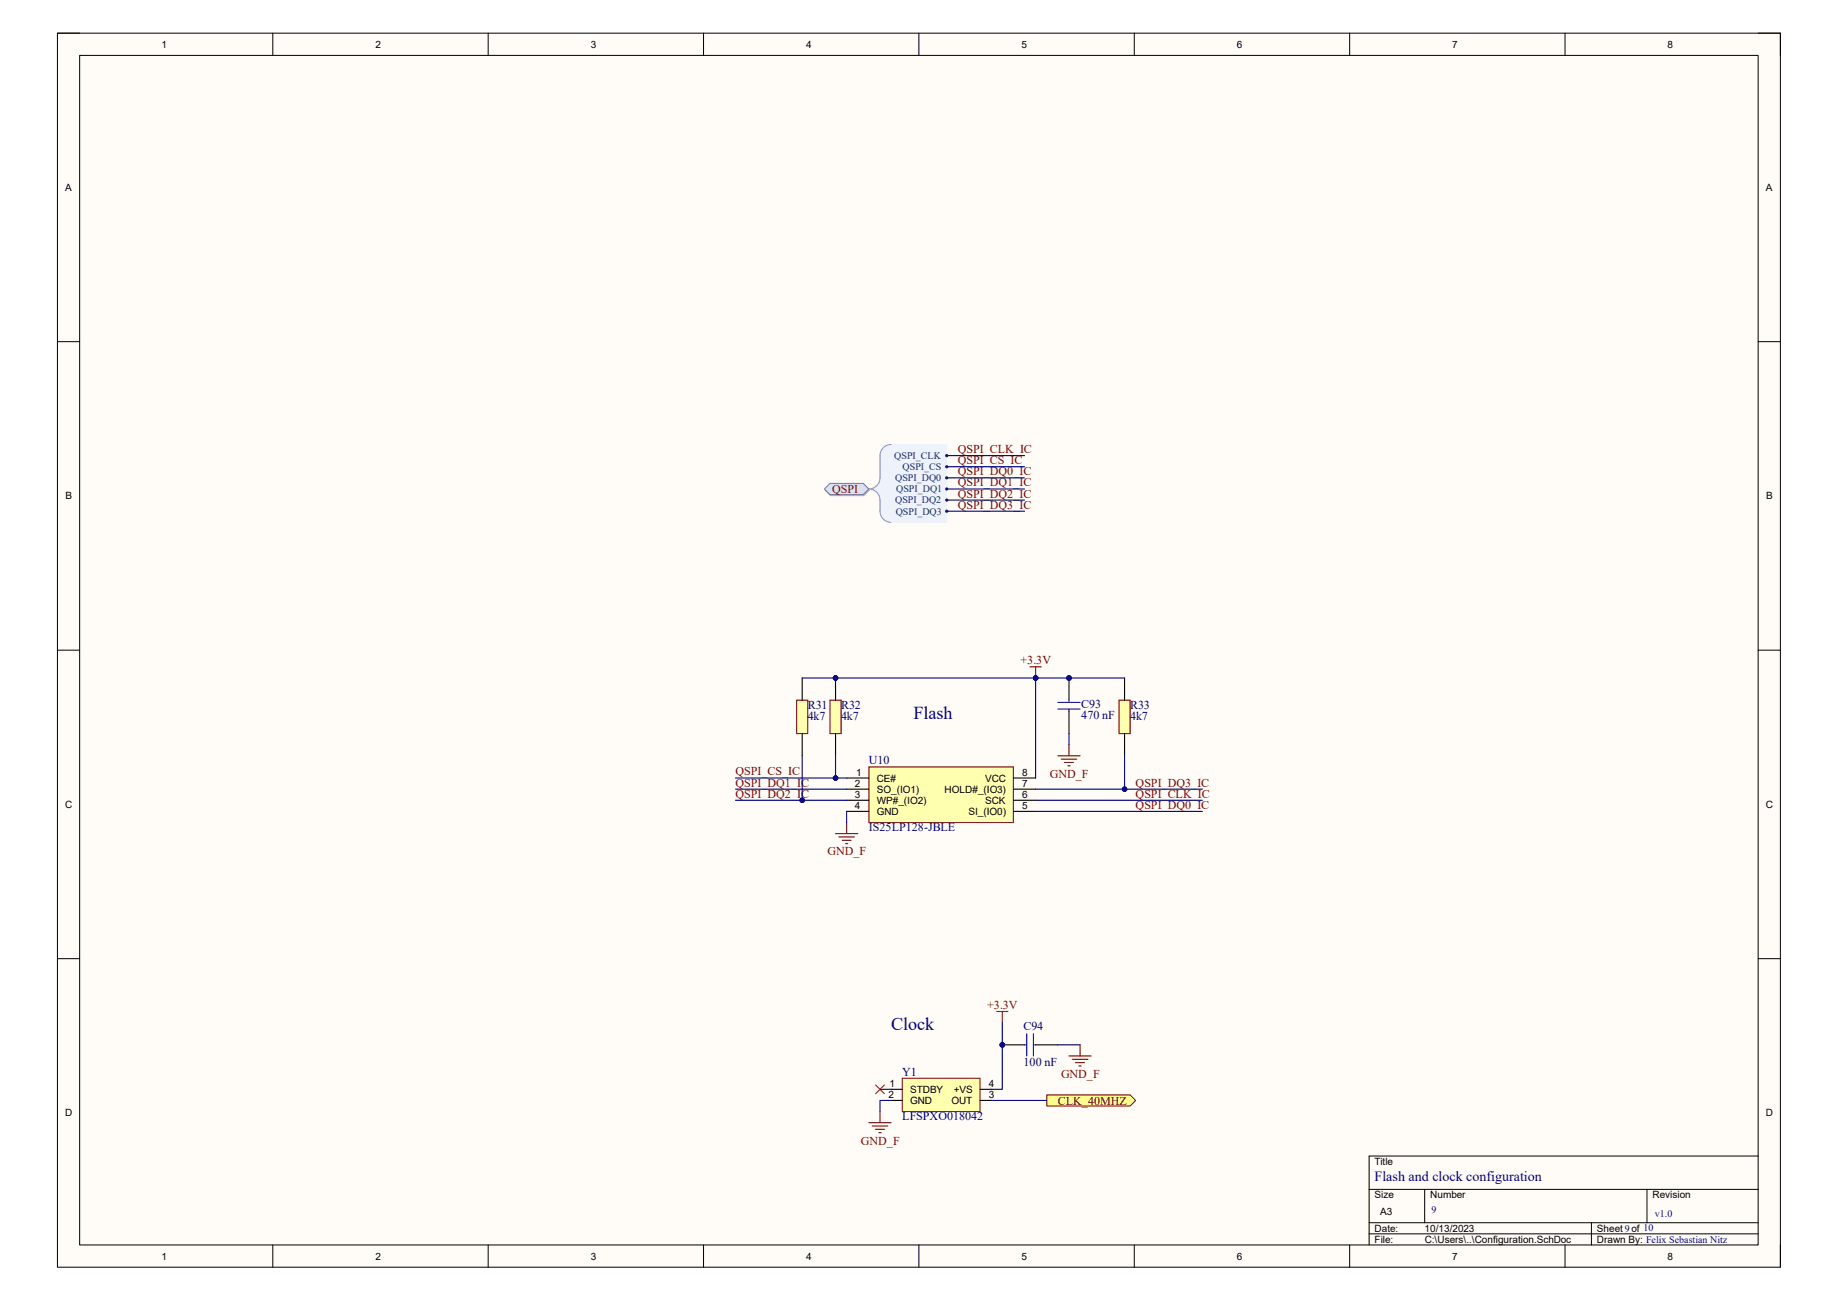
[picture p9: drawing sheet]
<svg xmlns="http://www.w3.org/2000/svg" width="420mm" height="297mm" viewBox="0 0 420 297" stroke-linecap="round" stroke-linejoin="round" font-family="sans-serif">
<path d="M13.1 7.6h393.7v281.9h-393.7z" fill-rule="evenodd" fill="#fffcf8"/>
<path d="M13.1 7.6h393.7v281.9h-393.7z" fill="none" stroke="#000" stroke-width=".23"/>
<path d="M18.2 12.7h383.5v271.7h-383.5z" fill-rule="evenodd" fill="#fffcf8"/>
<g fill="none" stroke="#000" stroke-width=".23">
<path d="M13.1 7.6h5.1M18.2 12.7h383.5v271.7h-383.5zM62.3 7.6v5.1M111.5 7.6v5.1M160.8 7.6v5.1M210 7.6v5.1M259.2 7.6v5.1M308.4 7.6v5.1M357.6 7.6v5.1M401.7 7.6h5.1v5.1M13.1 78.1h5.1M401.7 78.1h5.1"/>
<path d="M13.1 148.5h5.1M401.7 148.5h5.1M13.1 219h5.1M401.7 219h5.1M312.8 271.7h88.9M312.8 279.4h88.9M325.5 271.7v7.7M363.6 279.4v5M376.3 271.7v7.7M401.7 264.1h-88.9v20.3M62.3 284.4v5.1M111.5 284.4v5.1"/>
<path d="M160.8 284.4v5.1M210 284.4v5.1M259.2 284.4v5.1M308.4 284.4v5.1M312.8 281.9h88.9M357.6 284.4v5.1M406.8 284.4v5.1"/>
</g>
<path d="M198.5 175.2h33.1v12.7h-33.1z" fill-rule="evenodd" fill="#ffffb0"/>
<path d="M235.4 152.4h2.5M236.6 152.4v2.5M198.5 175.2h33.1v12.7h-33.1z" fill="none" stroke="#800000" stroke-width=".25"/>
<path d="M193.5 177.8h5M231.6 177.8h5M193.5 180.3h5M193.5 182.8h5M193.5 185.4h5M231.6 180.3h5M231.6 182.8h5M231.6 185.4h5" fill="none" stroke="#000" stroke-width=".25"/>
<circle cx="236.6" cy="154.9" r=".51" fill="#000080"/>
<circle cx="236.6" cy="154.9" r=".51" fill="none" stroke="#000080" stroke-width=".23"/>
<path d="M241.7 172.7h5.1M242.5 173.4h3.5M243.2 174.2h2.1M244 175h.5M244.3 170.1v2.6M190.9 190.5h5.1M191.7 191.2h3.5M192.4 192h2.1M193.2 192.7h.5M193.5 187.9v2.6" fill="none" stroke="#800000" stroke-width=".25"/>
<circle cx="190.9" cy="154.9" r=".51" fill="#000080"/>
<circle cx="190.9" cy="154.9" r=".51" fill="none" stroke="#000080" stroke-width=".23"/>
<path d="M189.7 160h2.5v7.6h-2.5z" fill-rule="evenodd" fill="#ffffb0"/>
<path d="M189.7 160h2.5v7.6h-2.5z" fill="none" stroke="#800000" stroke-width=".25"/>
<path d="M190.9 154.9v5.1M190.9 167.6v5.1" fill="none" stroke="#000" stroke-width=".25"/>
<circle cx="190.9" cy="154.9" r=".51" fill="#000080"/>
<circle cx="190.9" cy="154.9" r=".51" fill="none" stroke="#000080" stroke-width=".23"/>
<path d="M182 160h2.6v7.6h-2.6z" fill-rule="evenodd" fill="#ffffb0"/>
<path d="M182 160h2.6v7.6h-2.6z" fill="none" stroke="#800000" stroke-width=".25"/>
<path d="M183.3 154.9v5.1M183.3 167.6v5.1" fill="none" stroke="#000" stroke-width=".25"/>
<path d="M255.7 160h2.5v7.6h-2.5z" fill-rule="evenodd" fill="#ffffb0"/>
<path d="M255.7 160h2.5v7.6h-2.5z" fill="none" stroke="#800000" stroke-width=".25"/>
<path d="M257 154.9v5.1M257 167.6v5.1" fill="none" stroke="#000" stroke-width=".25"/>
<path d="M201.4 102.8l1-.9 1.2-.3h12.7v17.7h-12.7l-1.2-.3-1-.9-.3-1.3v-3.2l-.7-1-1.2-.9 1.2-.8 .7-1.1v-5.7z" fill-rule="evenodd" fill="#edf2fb"/>
<path d="M201.4 102.8l1-.9 1.2-.3h12.7v17.7h-12.7l-1.2-.3-1-.9-.3-1.3v-3.2l-.7-1-1.2-.9 1.2-.8 .7-1.1v-5.7z" fill="none" stroke="#edf2fb" stroke-width=".23"/>
<path d="M203.6 101.6a2.55 2.55 0 0 0-2.5 2.5v5.1a2.53 2.53 0 0 1-2.6 2.5 2.54 2.54 0 0 1 2.6 2.6 5 5 0 0 0 .5 4.1 2.54 2.54 0 0 0 2 .9" fill="none" stroke="#8f9ec9" stroke-width=".25"/>
<circle cx="216.3" cy="104.1" r=".25" fill="#003a70"/>
<circle cx="216.3" cy="104.1" r=".25" fill="none" stroke="#003a70" stroke-width=".23"/>
<circle cx="216.3" cy="106.6" r=".25" fill="#003a70"/>
<circle cx="216.3" cy="106.6" r=".25" fill="none" stroke="#003a70" stroke-width=".23"/>
<circle cx="216.3" cy="109.2" r=".25" fill="#003a70"/>
<circle cx="216.3" cy="109.2" r=".25" fill="none" stroke="#003a70" stroke-width=".23"/>
<circle cx="216.3" cy="111.7" r=".25" fill="#003a70"/>
<circle cx="216.3" cy="111.7" r=".25" fill="none" stroke="#003a70" stroke-width=".23"/>
<circle cx="216.3" cy="114.3" r=".25" fill="#003a70"/>
<circle cx="216.3" cy="114.3" r=".25" fill="none" stroke="#003a70" stroke-width=".23"/>
<circle cx="216.3" cy="116.8" r=".25" fill="#003a70"/>
<circle cx="216.3" cy="116.8" r=".25" fill="none" stroke="#003a70" stroke-width=".23"/>
<path d="M188.5 112l1.3-1.3h7.6l1.3 1.3-1.3 1.2h-7.6z" fill-rule="evenodd" fill="#bac0ca"/>
<path d="M188.5 112l1.3-1.3h7.6l1.3 1.3-1.3 1.2h-7.6z" fill="none" stroke="#a6acb6" stroke-width=".23"/>
<path d="M188.4 111.7l1.3-1.3h7.6l1.2 1.3-1.2 1.3h-7.6z" fill-rule="evenodd" fill="#d5e4ff"/>
<path d="M188.4 111.7l1.3-1.3h7.6l1.2 1.3-1.2 1.3h-7.6z" fill="none" stroke="#71809b" stroke-width=".23"/>
<path d="M206.2 246.3h17.7v7.7h-17.7z" fill-rule="evenodd" fill="#ffffb0"/>
<path d="M206.2 246.3h17.7v7.7h-17.7z" fill="none" stroke="#800000" stroke-width=".23"/>
<path d="M203.6 248.9h2.6M203.6 251.4h2.6M223.9 248.9h2.6M223.9 251.4h2.6" fill="none" stroke="#000" stroke-width=".25"/>
<path d="M227.8 231.1h2.5M229 231.1v2.5M246.8 238.7v2.6M198.5 256.5h5.1M199.3 257.3h3.6M200.1 258h2M200.8 258.8h.5M201.1 254v2.5M244.3 241.3h5M245 242h3.6M245.8 242.8h2M246.5 243.5h.6" fill="none" stroke="#800000" stroke-width=".25"/>
<circle cx="229" cy="238.7" r=".51" fill="#000080"/>
<circle cx="229" cy="238.7" r=".51" fill="none" stroke="#000080" stroke-width=".23"/>
<path d="M229 238.7h5.1M236.6 238.7h5.1" fill="none" stroke="#000" stroke-width=".25"/>
<circle cx="229" cy="238.7" r=".51" fill="#000080"/>
<circle cx="229" cy="238.7" r=".51" fill="none" stroke="#000080" stroke-width=".23"/>
<path d="M234.1 238.7h.5M234.6 236.2v5.1M236.1 236.2v5.1M236.1 238.7h.5" fill="none" stroke="#00f" stroke-width=".25"/>
<path d="M239.2 250.1h19l1.3 1.3-1.3 1.3h-19z" fill-rule="evenodd" fill="#ffff80"/>
<path d="M239.2 250.1h19l1.3 1.3-1.3 1.3h-19z" fill="none" stroke="#800000" stroke-width=".23"/>
<path d="M200.1 247.9l2 2M202.1 247.9l-2 2" fill="none" stroke="#f00" stroke-width=".23"/>
<path d="M190.9 172.7v5.1M244.3 167.6v2.5M168.1 180.3h25.4M193.5 185.4v2.5M236.6 182.8h38.1M236.6 185.4h38.1" fill="none" stroke="#000080" stroke-width=".25"/>
<circle cx="190.9" cy="177.8" r=".51" fill="#000080"/>
<circle cx="190.9" cy="177.8" r=".51" fill="none" stroke="#000080" stroke-width=".23"/>
<path d="M183.3 154.9h53.3" fill="none" stroke="#000080" stroke-width=".25"/>
<circle cx="236.6" cy="154.9" r=".51" fill="#000080"/>
<circle cx="236.6" cy="154.9" r=".51" fill="none" stroke="#000080" stroke-width=".23"/>
<circle cx="190.9" cy="154.9" r=".51" fill="#000080"/>
<circle cx="190.9" cy="154.9" r=".51" fill="none" stroke="#000080" stroke-width=".23"/>
<path d="M183.3 172.7v10.1" fill="none" stroke="#000080" stroke-width=".25"/>
<circle cx="183.3" cy="182.8" r=".51" fill="#000080"/>
<circle cx="183.3" cy="182.8" r=".51" fill="none" stroke="#000080" stroke-width=".23"/>
<path d="M257 154.9h-20.4v22.9" fill="none" stroke="#000080" stroke-width=".25"/>
<circle cx="236.6" cy="154.9" r=".51" fill="#000080"/>
<circle cx="236.6" cy="154.9" r=".51" fill="none" stroke="#000080" stroke-width=".23"/>
<circle cx="244.3" cy="154.9" r=".51" fill="#000080"/>
<circle cx="244.3" cy="154.9" r=".51" fill="none" stroke="#000080" stroke-width=".23"/>
<path d="M257 172.7v7.6" fill="none" stroke="#000080" stroke-width=".25"/>
<circle cx="257" cy="180.3" r=".51" fill="#000080"/>
<circle cx="257" cy="180.3" r=".51" fill="none" stroke="#000080" stroke-width=".23"/>
<path d="M216.3 104.1h17.8M216.3 106.6h17.8M216.3 109.2h17.8M216.3 111.7h17.8M216.3 114.3h17.8M216.3 116.8h17.8M229 233.6v15.3h-2.5" fill="none" stroke="#000080" stroke-width=".25"/>
<circle cx="229" cy="238.7" r=".51" fill="#000080"/>
<circle cx="229" cy="238.7" r=".51" fill="none" stroke="#000080" stroke-width=".23"/>
<path d="M168.1 182.8h25.4M241.7 238.7h5.1M201.1 248.9h2.5M203.6 251.4h-2.5v2.6M226.5 251.4h12.7" fill="none" stroke="#000080" stroke-width=".25"/>
<circle cx="183.3" cy="182.8" r=".51" fill="#000080"/>
<circle cx="183.3" cy="182.8" r=".51" fill="none" stroke="#000080" stroke-width=".23"/>
<path d="M168.1 177.8h25.4" fill="none" stroke="#000080" stroke-width=".25"/>
<circle cx="190.9" cy="177.8" r=".51" fill="#000080"/>
<circle cx="190.9" cy="177.8" r=".51" fill="none" stroke="#000080" stroke-width=".23"/>
<path d="M236.6 180.3h38.1" fill="none" stroke="#000080" stroke-width=".25"/>
<circle cx="257" cy="180.3" r=".51" fill="#000080"/>
<circle cx="257" cy="180.3" r=".51" fill="none" stroke="#000080" stroke-width=".23"/>
<circle cx="244.3" cy="154.9" r=".51" fill="#000080"/>
<circle cx="244.3" cy="154.9" r=".51" fill="none" stroke="#000080" stroke-width=".23"/>
<path d="M244.3 154.9v5.1M244.3 162.5v5.1" fill="none" stroke="#000" stroke-width=".25"/>
<circle cx="244.3" cy="154.9" r=".51" fill="#000080"/>
<circle cx="244.3" cy="154.9" r=".51" fill="none" stroke="#000080" stroke-width=".23"/>
<path d="M244.3 160v.5M241.7 162h5.1M241.7 160.5h5.1M244.3 162v.5" fill="none" stroke="#00f" stroke-width=".25"/>
<g font-size="4.1" fill="#000080">
<text x="208.7" y="164.2">Flash</text>
<text x="203.6" y="235.3">Clock</text>
</g>
<text font-size="3.2" fill="#000080" x="314.1" y="269.8">Flash and clock configuration</text>
<g font-size="2.8" fill="#800000">
<text x="218.9" y="106">QSPI_CS_IC</text>
<text x="218.9" y="103.5">QSPI_CLK_IC</text>
<text x="190.1" y="112.6">QSPI</text>
<text x="218.9" y="113.7">QSPI_DQ2_IC</text>
<text x="218.9" y="111.1">QSPI_DQ1_IC</text>
<text x="218.9" y="108.6">QSPI_DQ0_IC</text>
<text x="218.9" y="116.2">QSPI_DQ3_IC</text>
<text x="233.2" y="151.8">+3.3V</text>
<text x="168.1" y="177.2">QSPI_CS_IC</text>
<text x="168.1" y="179.7">QSPI_DQ1_IC</text>
<text x="239.9" y="177.7">GND_F</text>
<text x="259.5" y="179.7">QSPI_DQ3_IC</text>
<text x="168.1" y="182.2">QSPI_DQ2_IC</text>
<text x="259.5" y="182.2">QSPI_CLK_IC</text>
<text x="259.5" y="184.8">QSPI_DQ0_IC</text>
<text x="189.1" y="195.5">GND_F</text>
<text x="225.6" y="230.5">+3.3V</text>
<text x="242.4" y="246.3">GND_F</text>
<text x="241.7" y="252.3">CLK_40MHZ</text>
<text x="196.7" y="261.5">GND_F</text>
</g>
<g font-size="2.8" fill="#000080">
<text x="184.6" y="161.9">R31</text>
<text x="192.2" y="161.9">R32</text>
<text x="247.1" y="161.7">C93</text>
<text x="258.2" y="161.9">R33</text>
<text x="184.6" y="164.5">4k7</text>
<text x="192.2" y="164.5">4k7</text>
<text x="247.1" y="164.2">470 nF</text>
<text x="258.2" y="164.5">4k7</text>
<text x="198.5" y="174.6">U10</text>
<text x="198.5" y="189.9">IS25LP128-JBLE</text>
<text x="233.8" y="235.3">C94</text>
<text x="206.2" y="245.7">Y1</text>
<text x="233.8" y="243.5">100 nF</text>
<text x="206.2" y="255.9">LFSPXO018042</text>
</g>
<g font-size="2.3">
<text x="36.9" y="10.9">1</text>
<text x="85.8" y="10.9">2</text>
<text x="135" y="10.9">3</text>
<text x="184.2" y="10.9">4</text>
<text x="233.4" y="10.9">5</text>
<text x="282.6" y="10.9">6</text>
<text x="331.9" y="10.9">7</text>
<text x="381" y="10.9">8</text>
<text x="14.9" y="43.6">A</text>
<text x="403.5" y="43.6">A</text>
<text x="15" y="114.1">B</text>
<text x="403.6" y="114.1">B</text>
<text x="195.4" y="179.8">2</text>
<text x="195.7" y="177.3">1</text>
<text x="200.3" y="178.6">CE#</text>
<text x="225.1" y="178.6">VCC</text>
<text x="233.6" y="177.3">8</text>
<text x="233.6" y="179.8">7</text>
<text x="14.9" y="184.6">C</text>
<text x="195.4" y="182.4">3</text>
<text x="195.4" y="184.9">4</text>
<text x="200.3" y="181.1">SO_(IO1)</text>
<text x="200.3" y="183.6">WP#_(IO2)</text>
<text x="215.9" y="181.1">HOLD#_(IO3)</text>
<text x="225.1" y="183.6">SCK</text>
<text x="233.6" y="182.4">6</text>
<text x="233.6" y="184.9">5</text>
<text x="403.5" y="184.6">C</text>
<text x="200.3" y="186.2">GND</text>
<text x="221.3" y="186.2">SI_(IO0)</text>
<text x="203" y="251">2</text>
<text x="203.3" y="248.4">1</text>
<text x="207.9" y="249.7">STDBY</text>
<text x="217.9" y="249.7">+VS</text>
<text x="226" y="251">3</text>
<text x="226" y="248.4">4</text>
<text x="14.9" y="255.1">D</text>
<text x="207.9" y="252.2">GND</text>
<text x="217.4" y="252.2">OUT</text>
<text x="403.5" y="255.1">D</text>
<text x="314.1" y="266.2">Title</text>
<text x="314.1" y="273.8">Size</text>
<text x="326.8" y="273.8">Number</text>
<text x="377.6" y="273.8">Revision</text>
<text x="314.1" y="281.4">Date:</text>
<text x="315.4" y="277.6">A3</text>
<text x="325.5" y="281.4">10/13/2023</text>
<text x="364.9" y="281.4">Sheet 9of 10</text>
<text x="36.9" y="287.8">1</text>
<text x="85.8" y="287.8">2</text>
<text x="135" y="287.8">3</text>
<text x="184.2" y="287.8">4</text>
<text x="233.4" y="287.8">5</text>
<text x="282.6" y="287.8">6</text>
<text x="314.1" y="284">File:</text>
<text x="325.6" y="284">C:\Users\..\Configuration.SchDoc</text>
<text x="331.9" y="287.8">7</text>
<text x="364.9" y="284">Drawn By: Felix Sebastian Nitz</text>
<text x="381" y="287.8">8</text>
</g>
<g font-size="2.3" fill="#003a70">
<text x="204.3" y="104.9">QSPI_CLK</text>
<text x="206.2" y="107.4">QSPI_CS</text>
<text x="204.6" y="109.9">QSPI_DQ0</text>
<text x="204.8" y="112.5">QSPI_DQ1</text>
<text x="204.6" y="115">QSPI_DQ2</text>
<text x="204.7" y="117.6">QSPI_DQ3</text>
</g>
<g font-size="2.3" fill="#000080">
<text x="327.1" y="277">9</text>
<text x="378.1" y="278">v1.0</text>
</g>
</svg>
